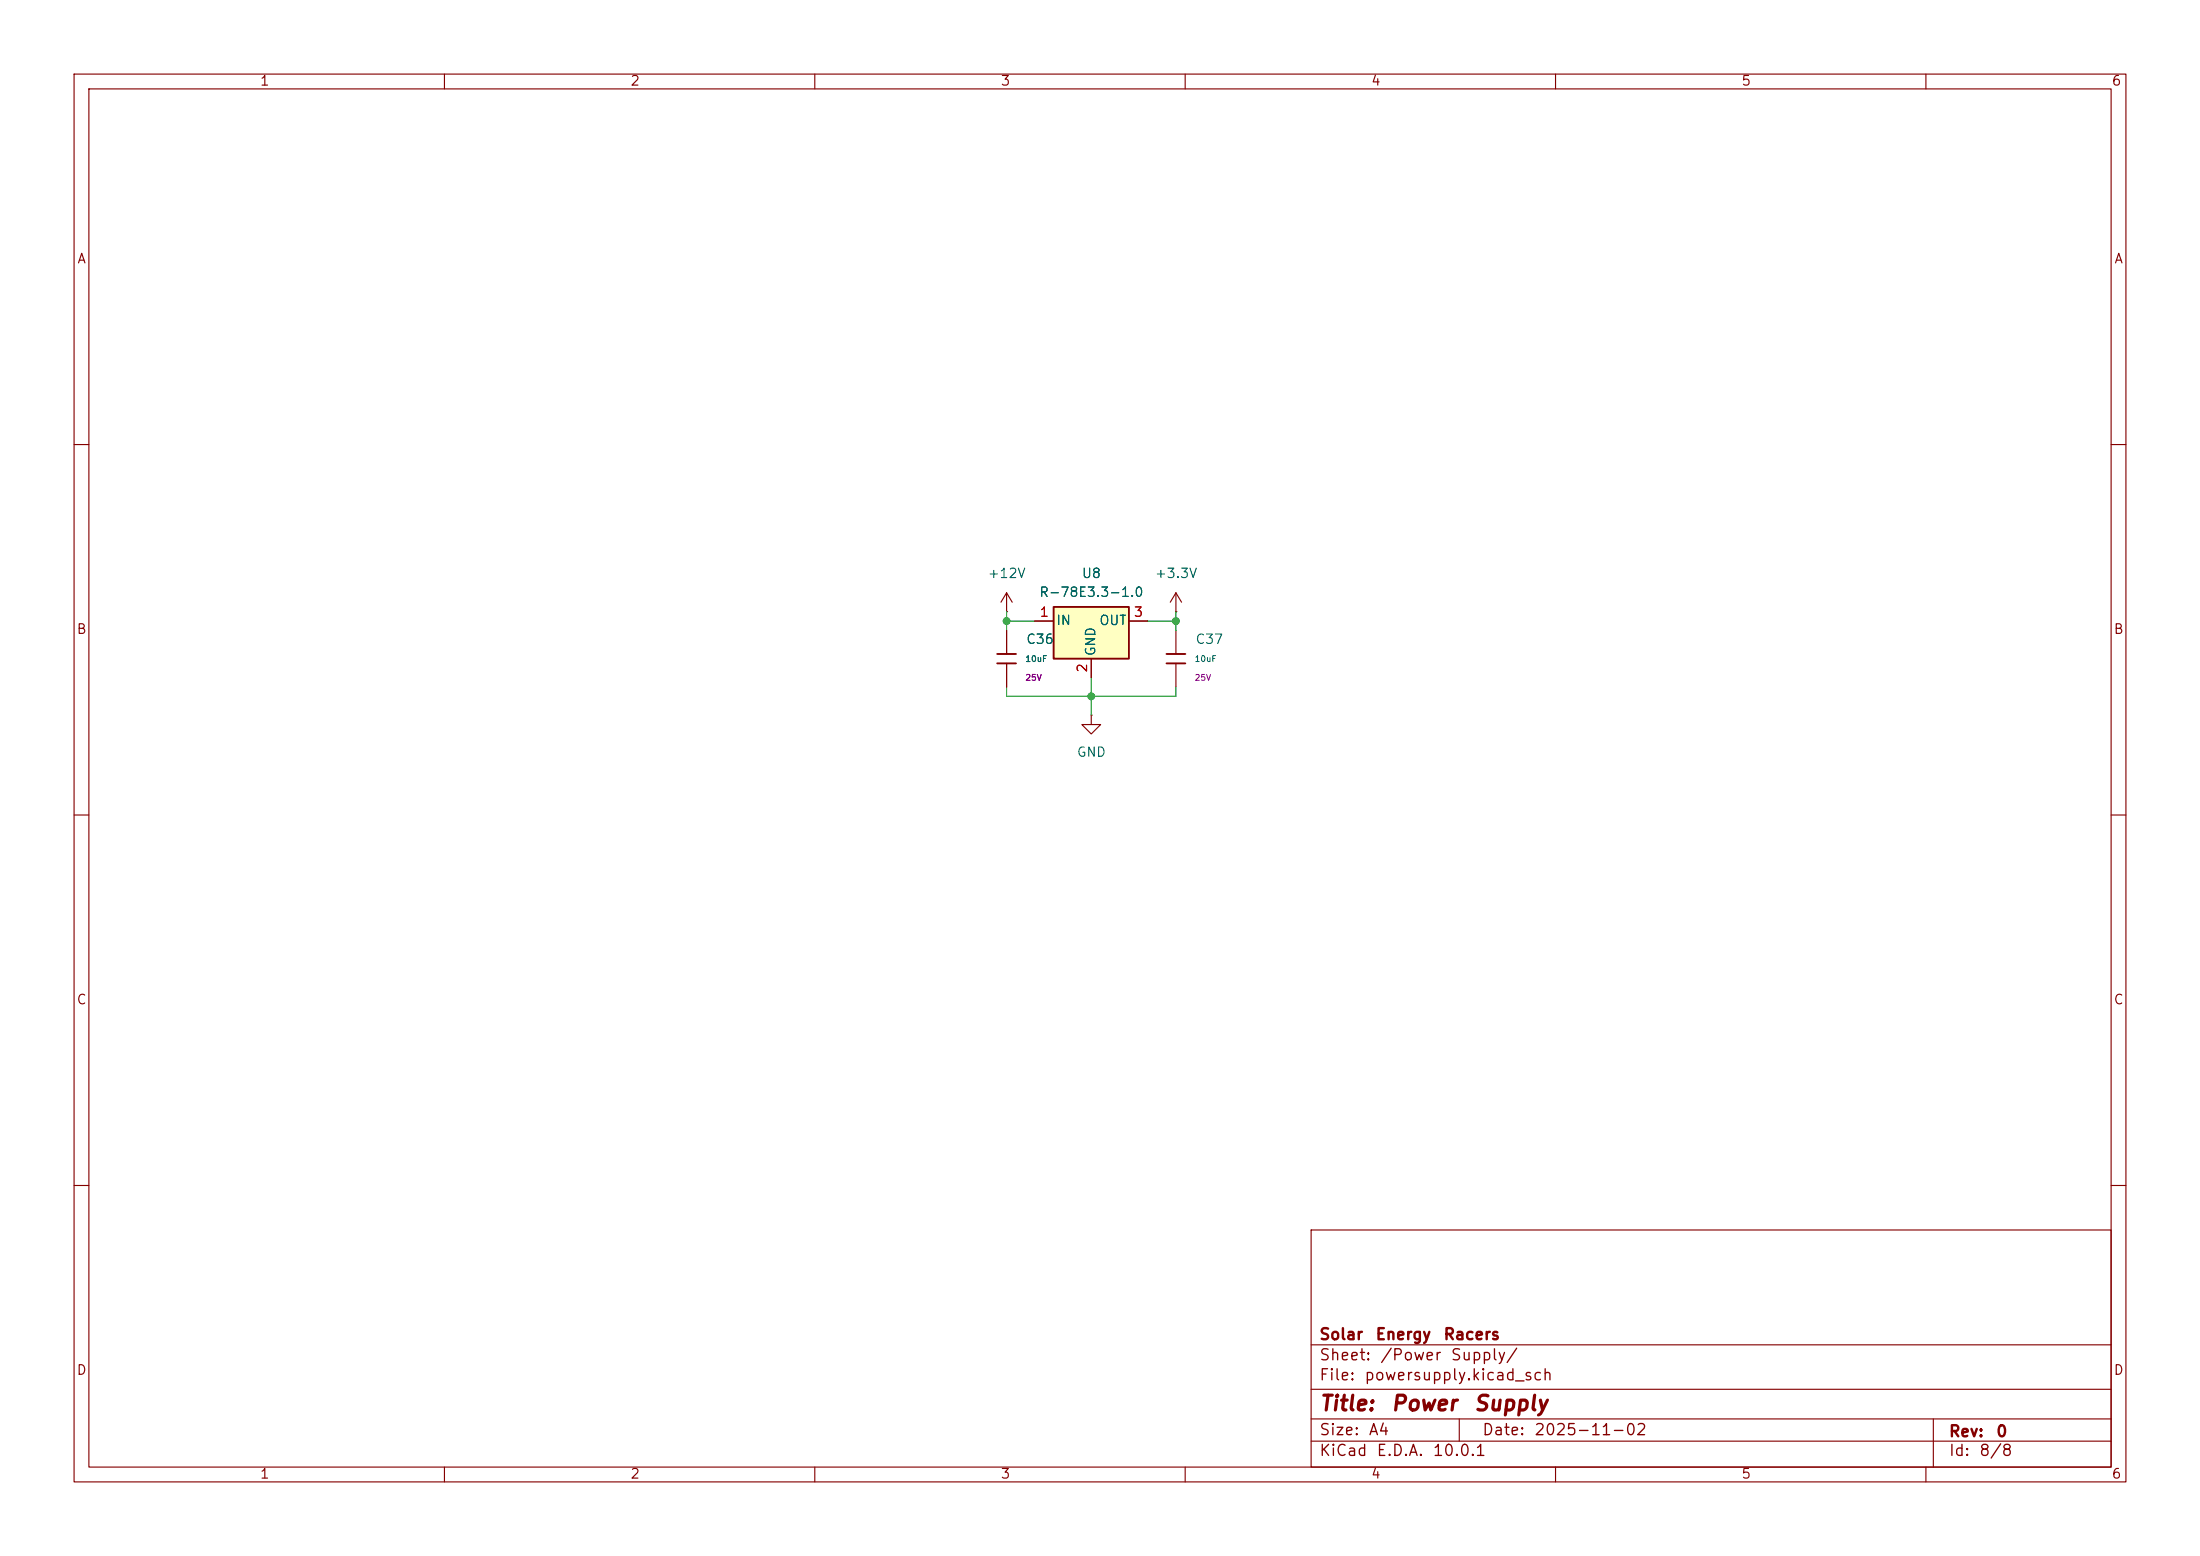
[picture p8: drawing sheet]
<svg xmlns="http://www.w3.org/2000/svg" width="297mm" height="210mm" viewBox="0 0 297 210" stroke-linecap="round" stroke-linejoin="round" font-family="sans-serif">
<g fill="none" stroke="#840000" stroke-width=".15">
<path d="M10 10h277v190h-277zM12 12h273v186h-273zM60 10v2M110 10v2M160 10v2M210 10v2M260 10v2M10 60h2M285 60h2M135.9 82.6h.1M135.9 80l-.8 1.3M135.9 80l.8 1.3"/>
<path d="M135.9 80v2.6M135.9 85.1v3.2M135.9 89.5v3.2M10 110h2M285 110h2M10 160h2M177 166h108v32h-108zM285 160h2M60 198v2M110 198v2M160 198v2M177 194.5h108"/>
<path d="M177 191.5h108M177 187.5h108M177 181.5h108M197 191.5v3M210 198v2M260 198v2M261 191.5v6.5"/>
</g>
<path d="M134.6 88.3h2.6M134.6 89.5h2.6" fill="none" stroke="#840000" stroke-width=".25"/>
<path d="M142.2 81.9h10.2v7h-10.2z" fill="#ffffc2"/>
<path d="M142.2 81.9h10.2v7h-10.2zM157.5 88.3h2.5M157.5 89.5h2.5" fill="none" stroke="#840000" stroke-width=".25"/>
<g fill="none" stroke="#840000" stroke-width=".15">
<path d="M135.9 85.1v3.2M135.9 89.5v3.2M139.7 83.8h2.5M147.3 96.5v1.3h1.3l-1.3 1.3-1.3-1.3h1.3M147.3 96.5h.1M147.3 88.9v2.5M152.4 83.8h2.5M158.7 82.6h.1M158.7 80l-.7 1.3M158.7 80l.8 1.3M158.7 80v2.6M158.7 85.1v3.2"/>
<path d="M158.7 89.5v3.2"/>
</g>
<path d="M135.9 83.8h3.8M135.9 82.6v2.5M135.9 92.7v1.3h22.8v-1.3M147.3 91.4v5.1M154.9 83.8h3.8M158.7 82.6v2.5" fill="none" stroke="#009600" stroke-width=".15"/>
<g fill="#009600" stroke="#009600" stroke-width=".14">
<circle cx="147.3" cy="94" r=".46"/>
<circle cx="158.7" cy="83.8" r=".46"/>
<circle cx="135.9" cy="83.8" r=".46"/>
</g>
<g font-size="2" fill="#840000">
<text x="178" y="190.9">Title:</text>
<text x="187.7" y="190.9">Power</text>
<text x="198.8" y="190.9">Supply</text>
</g>
<g font-size="1.5" fill="#840000">
<text x="178" y="184">Sheet:</text>
<text x="178" y="181.2">Solar</text>
<text x="185.6" y="181.2">Energy</text>
<text x="186.2" y="184">/Power</text>
<text x="194.8" y="181.2">Racers</text>
<text x="195.7" y="184">Supply/</text>
<text x="178" y="186.7">File:</text>
<text x="184.1" y="186.7">powersupply.kicad_sch</text>
<text x="178" y="196.9">KiCad</text>
<text x="178" y="194.1">Size:</text>
<text x="184.7" y="194.1">A4</text>
<text x="185.7" y="196.9">E.D.A.</text>
<text x="193.3" y="196.9">10.0.1</text>
<text x="200" y="194.1">Date:</text>
<text x="207" y="194.1">2025-11-02</text>
<text x="263" y="194.3">Rev:</text>
<text x="263" y="196.9">Id:</text>
<text x="267.1" y="196.9">8/8</text>
<text x="269.4" y="194.3">0</text>
</g>
<g font-size="1.3" fill="#840000">
<text x="35" y="11.9">1</text>
<text x="85" y="11.9">2</text>
<text x="135" y="11.9">3</text>
<text x="185" y="11.9">4</text>
<text x="235" y="11.9">5</text>
<text x="285" y="11.9">6</text>
<text x="10.3" y="35.9">A</text>
<text x="285.3" y="35.9">A</text>
<text x="10.3" y="85.9">B</text>
<text x="285.3" y="85.9">B</text>
<text x="10.3" y="135.9">C</text>
<text x="285.3" y="135.9">C</text>
<text x="10.3" y="185.9">D</text>
<text x="285.3" y="185.9">D</text>
<text x="35" y="199.9">1</text>
<text x="85" y="199.9">2</text>
<text x="135" y="199.9">3</text>
<text x="185" y="199.9">4</text>
<text x="235" y="199.9">5</text>
<text x="285" y="199.9">6</text>
</g>
<g font-size="1.3" fill="#006464">
<text x="133.2" y="78.3">+12V</text>
<text x="140.2" y="80.9">R-78E3.3-1.0</text>
<text x="145.9" y="78.3">U8</text>
<text x="155.8" y="78.3">+3.3V</text>
<text x="138.4" y="87.2">C36</text>
<text x="142.5" y="84.7">IN</text>
<text x="148.2" y="88.6" transform="rotate(-90 148.2 88.6)">GND</text>
<text x="148.3" y="84.7">OUT</text>
<text x="161.3" y="87.2">C37</text>
<text x="145.3" y="102.5">GND</text>
</g>
<g font-size="1.3" fill="#a90000">
<text x="140.3" y="83.6">1</text>
<text x="153" y="83.6">3</text>
<text x="147.1" y="90.9" transform="rotate(-90 147.1 90.9)">2</text>
</g>
<g font-size=".8" fill="#006464">
<text x="138.4" y="89.5">10uF</text>
<text x="161.2" y="89.5">10uF</text>
</g>
<g font-size=".8" fill="#840084">
<text x="138.4" y="92.1">25V</text>
<text x="161.2" y="92.1">25V</text>
</g>
</svg>
